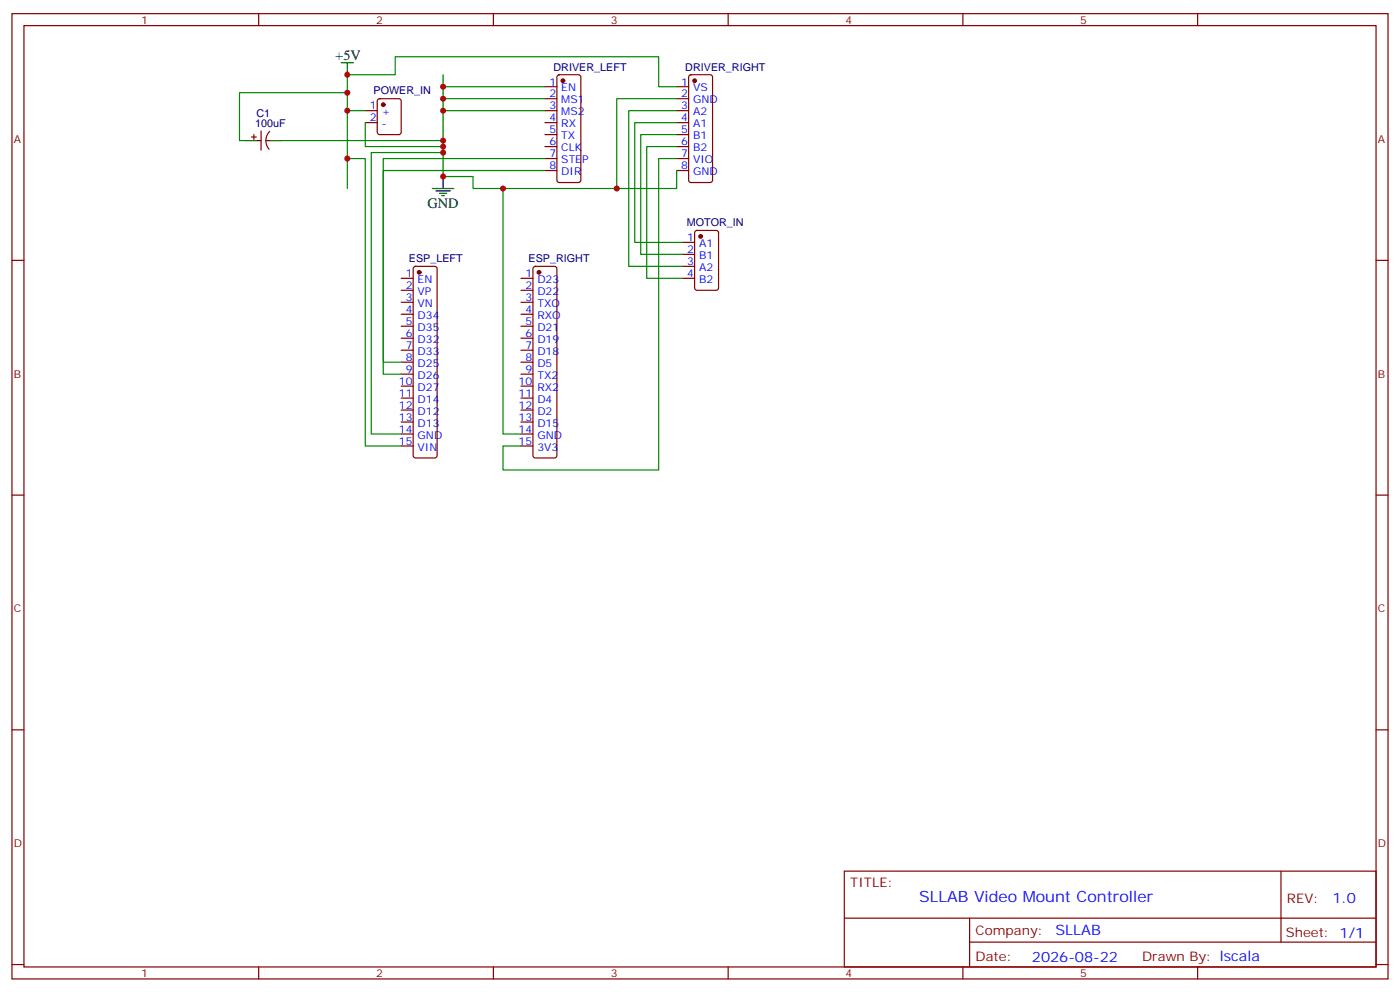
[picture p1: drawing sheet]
<svg xmlns="http://www.w3.org/2000/svg" width="412mm" height="292mm" viewBox="0 0 412 292" stroke-linecap="round" stroke-linejoin="round" font-family="sans-serif">
<g fill="none" stroke="#870000" stroke-width=".35">
<path d="M3.5 4h405.4v284.4h-405.4zM7.1 7.5h398.2v277.3h-398.2zM76.2 4v3.5M145.3 4v3.5M214.5 4v3.5M283.6 4v3.5M352.8 4v3.5M74.8 39.7v1.4M76.9 38.6v5.6M79.5 38.7a3.8 3.8 0 0 0-.2 5.3M107.6 32.6h3.5M107.6 36.1h3.5"/>
<path d="M111.4 29.3l.4-.2h5.7l.6 .4 .1 9.4-.5 .7-5.9 .1-.6-.5-.1-9.4zM160.5 25.5h3.5M160.5 29.1h3.5M160.5 32.6h3.5M160.5 36.1h3.5M160.5 39.7h3.5M164.3 22.2l.4-.2h5.7l.5 .2 .2 .5v30.4l-.2 .5-.5 .2h-5.7l-.5-.3-.2-.4v-30.4zM199.3 25.5h3.5M199.3 29.1h3.5M199.3 32.6h3.5M199.3 36.1h3.5M199.3 39.7h3.5"/>
<path d="M203.1 22.2l.5-.2h5.6l.5 .2 .2 .5v30.4l-.2 .5-.5 .2h-5.6l-.5-.3-.3-.4v-30.4zM74.1 40.4h1.4M75.8 41.4h1.1M78.3 41.4h1.1M160.5 43.2h3.5M160.5 46.7h3.5M160.5 50.2h3.5M199.3 43.2h3.5M199.3 46.7h3.5M199.3 50.2h3.5M3.5 76.7h3.6M121.9 78.7l.5-.2h5.7l.5 .2 .2 .5v55l-.3 .5-.4 .2h-5.7l-.5-.2-.2-.5v-55z"/>
<path d="M157.2 78.7l.5-.2h5.6l.5 .2 .2 .5v55l-.2 .5-.5 .2h-5.6l-.5-.2-.2-.5v-55zM201.1 71.4h3.5M201.1 74.9h3.5M201.1 78.5h3.5M204.8 68.1l.5-.2h5.7l.6 .4 .1 16.5-.5 .7h-5.9l-.6-.4-.1-16.5zM405.3 76.7h3.6M118.2 82h3.5M118.2 85.5h3.5M118.2 89h3.5M118.2 92.6h3.5M118.2 96.1h3.5M118.2 99.6h3.5"/>
<path d="M153.5 82h3.5M153.5 85.5h3.5M153.5 89h3.5M153.5 92.6h3.5M153.5 96.1h3.5M153.5 99.6h3.5M201.1 82h3.5M118.2 103.2h3.5M118.2 106.7h3.5M118.2 110.2h3.5M118.2 113.7h3.5M118.2 117.3h3.5"/>
<path d="M153.5 103.2h3.5M153.5 106.7h3.5M153.5 110.2h3.5M153.5 113.7h3.5M153.5 117.3h3.5M118.2 120.8h3.5M118.2 124.3h3.5M118.2 127.8h3.5M118.2 131.4h3.5M153.5 120.8h3.5M153.5 124.3h3.5M153.5 127.8h3.5"/>
<path d="M153.5 131.4h3.5M3.5 145.8h3.6M405.3 145.8h3.6M3.5 215h3.6M405.3 215h3.6M248.7 256.6h156.6v28.2h-156.6zM377.3 256.6v20.9M248.7 270.5h156.5M285.6 277.5h119.6M285.6 270.5v14.1M3.5 284.1h3.6M76.2 284.8v3.6"/>
<path d="M145.3 284.8v3.6M214.5 284.8v3.6M283.6 284.8v3.6M352.8 284.8v3.6M405.3 284.1h3.6"/>
</g>
<g fill="#870000" stroke="#870000" stroke-width=".35">
<circle cx="123.5" cy="80.2" r=".53"/>
<circle cx="158.7" cy="80.2" r=".53"/>
<circle cx="165.8" cy="23.8" r=".53"/>
<circle cx="204.6" cy="23.8" r=".53"/>
<circle cx="112.9" cy="30.8" r=".53"/>
<circle cx="206.4" cy="69.6" r=".53"/>
</g>
<g fill="none" stroke="#008700" stroke-width=".35">
<path d="M102.3 27.3h-31.7v14.1h1.7M102.3 32.6h5.3M107.6 36.1v7.1h22.9M130.5 22v30h8.8v3.5h60v-5.3M130.5 25.5h30M130.5 29.1h30M130.5 32.6h30M199.3 29.1h-17.6v26.4M199.3 25.5h-5.3v-8.8h-77.6v5.3h-14.1v33.5M199.3 32.6h-14.1v45.9h15.9M199.3 36.1h-12.3v35.3h14.1M199.3 39.7h-10.6v35.2h12.4"/>
<path d="M82.9 41.4h47.6M102.3 46.7h5.3v84.7h10.6M130.5 44.9h-21.1v82.9h8.8M148.2 55.5v72.3h5.3M160.5 46.7h-47.6v60h5.3M160.5 50.2h-47.6v60h5.3M199.3 43.2h-8.8v38.8h10.6M199.3 46.7h-5.3v91.7h-45.8v-7h5.3"/>
</g>
<path d="M100.5 18.5h3.6M102.3 18.5v3.5M72.3 41.4h3.5M79.4 41.4h3.5M127.4 55.5h6.3M128.4 56.2h4.2M129.5 56.9h2.1M130.2 57.6h.7M130.5 52v3.5" fill="none" stroke="#000" stroke-width=".35"/>
<g fill="#c00">
<circle cx="130.5" cy="25.5" r=".88"/>
<circle cx="130.5" cy="29.1" r=".88"/>
<circle cx="130.5" cy="32.6" r=".88"/>
<circle cx="130.5" cy="52" r=".88"/>
<circle cx="181.7" cy="55.5" r=".88"/>
<circle cx="148.2" cy="55.5" r=".88"/>
<circle cx="130.5" cy="43.2" r=".88"/>
<circle cx="130.5" cy="41.4" r=".88"/>
<circle cx="102.3" cy="22" r=".88"/>
<circle cx="102.3" cy="27.3" r=".88"/>
<circle cx="102.3" cy="32.6" r=".88"/>
<circle cx="102.3" cy="46.7" r=".88"/>
<circle cx="130.5" cy="44.9" r=".88"/>
</g>
<text font-size="4.6" fill="#00f" x="270.8" y="265.6">SLLAB Video Mount Controller</text>
<g font-size="4.2">
<text x="98.8" y="17.8">+5V</text>
<text x="125.9" y="61.2">GND</text>
</g>
<g font-size="4.2" fill="#00f">
<text x="392.5" y="265.9">1.0</text>
<text x="310.9" y="275.4">SLLAB</text>
<text x="304" y="283.2">2026-08-22</text>
</g>
<g font-size="3.9" fill="#800">
<text x="250.5" y="261.2">TITLE:</text>
<text x="379.1" y="265.9">REV:</text>
<text x="287.4" y="275.4">Company:</text>
<text x="378.7" y="276">Sheet: 1/1</text>
<text x="287.4" y="283.1">Date:</text>
<text x="336.4" y="283.2">Drawn By: lscala</text>
</g>
<g font-size="3.2" fill="#800">
<text x="41.6" y="7">1</text>
<text x="110.8" y="7">2</text>
<text x="179.9" y="7">3</text>
<text x="249.1" y="7">4</text>
<text x="318.2" y="7">5</text>
<text x="4.1" y="42.1">A</text>
<text x="405.9" y="42.1">A</text>
<text x="4.1" y="111.3">B</text>
<text x="405.9" y="111.3">B</text>
<text x="4.1" y="180.4">C</text>
<text x="405.9" y="180.4">C</text>
<text x="4.1" y="249.6">D</text>
<text x="405.9" y="249.6">D</text>
<text x="41.6" y="287.8">1</text>
<text x="110.8" y="287.8">2</text>
<text x="179.9" y="287.8">3</text>
<text x="249.1" y="287.8">4</text>
<text x="318.2" y="287.8">5</text>
</g>
<g font-size="3.2" fill="#000080">
<text x="163.1" y="20.8">DRIVER_LEFT</text>
<text x="201.9" y="20.8">DRIVER_RIGHT</text>
<text x="110" y="27.7">POWER_IN</text>
<text x="75.5" y="34.4">C1</text>
<text x="75.2" y="37.5">100uF</text>
<text x="202.3" y="66.5">MOTOR_IN</text>
<text x="120.4" y="77.1">ESP_LEFT</text>
<text x="155.7" y="77.1">ESP_RIGHT</text>
</g>
<g font-size="3.2" fill="#00f">
<text x="161.9" y="25.2">1</text>
<text x="161.9" y="28.7">2</text>
<text x="165.3" y="27">EN</text>
<text x="200.7" y="25.2">1</text>
<text x="200.7" y="28.7">2</text>
<text x="204.2" y="27">VS</text>
<text x="108.9" y="32.2">1</text>
<text x="108.9" y="35.8">2</text>
<text x="112.4" y="34">+</text>
<text x="161.9" y="32.2">3</text>
<text x="161.9" y="35.8">4</text>
<text x="165.3" y="30.5">MS1</text>
<text x="165.3" y="34">MS2</text>
<text x="200.7" y="32.2">3</text>
<text x="200.7" y="35.8">4</text>
<text x="204.2" y="30.5">GND</text>
<text x="204.2" y="34">A2</text>
<text x="112.4" y="37.5">-</text>
<text x="161.9" y="39.3">5</text>
<text x="165.3" y="37.5">RX</text>
<text x="165.3" y="41.1">TX</text>
<text x="200.7" y="39.3">5</text>
<text x="204.2" y="37.5">A1</text>
<text x="204.2" y="41.1">B1</text>
<text x="161.9" y="42.8">6</text>
<text x="161.9" y="46.4">7</text>
<text x="165.3" y="44.6">CLK</text>
<text x="200.7" y="42.8">6</text>
<text x="200.7" y="46.4">7</text>
<text x="204.2" y="44.6">B2</text>
<text x="161.9" y="49.9">8</text>
<text x="165.3" y="48.1">STEP</text>
<text x="165.3" y="51.6">DIR</text>
<text x="200.7" y="49.9">8</text>
<text x="204.2" y="48.1">VIO</text>
<text x="204.2" y="51.6">GND</text>
<text x="202.4" y="71">1</text>
<text x="202.4" y="74.6">2</text>
<text x="205.9" y="72.8">A1</text>
<text x="205.9" y="76.3">B1</text>
<text x="119.5" y="81.6">1</text>
<text x="123" y="83.4">EN</text>
<text x="154.8" y="81.6">1</text>
<text x="158.3" y="83.4">D23</text>
<text x="202.4" y="78.1">3</text>
<text x="202.4" y="81.6">4</text>
<text x="205.9" y="79.9">A2</text>
<text x="205.9" y="83.4">B2</text>
<text x="119.5" y="85.2">2</text>
<text x="119.5" y="88.7">3</text>
<text x="123" y="86.9">VP</text>
<text x="154.8" y="85.2">2</text>
<text x="154.8" y="88.7">3</text>
<text x="158.3" y="86.9">D22</text>
<text x="119.5" y="92.2">4</text>
<text x="119.5" y="95.7">5</text>
<text x="123" y="90.5">VN</text>
<text x="123" y="94">D34</text>
<text x="154.8" y="92.2">4</text>
<text x="154.8" y="95.7">5</text>
<text x="158.3" y="90.5">TXO</text>
<text x="158.3" y="94">RXO</text>
<text x="119.5" y="99.3">6</text>
<text x="123" y="97.5">D35</text>
<text x="123" y="101">D32</text>
<text x="154.8" y="99.3">6</text>
<text x="158.3" y="97.5">D21</text>
<text x="158.3" y="101">D19</text>
<text x="119.5" y="102.8">7</text>
<text x="119.5" y="106.3">8</text>
<text x="123" y="104.6">D33</text>
<text x="154.8" y="102.8">7</text>
<text x="154.8" y="106.3">8</text>
<text x="158.3" y="104.6">D18</text>
<text x="117.5" y="113.4">10</text>
<text x="119.5" y="109.9">9</text>
<text x="123" y="108.1">D25</text>
<text x="123" y="111.6">D26</text>
<text x="152.8" y="113.4">10</text>
<text x="154.8" y="109.9">9</text>
<text x="158.3" y="108.1">D5</text>
<text x="158.3" y="111.6">TX2</text>
<text x="117.5" y="116.9">11</text>
<text x="123" y="115.1">D27</text>
<text x="123" y="118.7">D14</text>
<text x="152.8" y="116.9">11</text>
<text x="158.3" y="115.1">RX2</text>
<text x="158.3" y="118.7">D4</text>
<text x="117.5" y="120.4">12</text>
<text x="117.5" y="124">13</text>
<text x="123" y="122.2">D12</text>
<text x="123" y="125.7">D13</text>
<text x="152.8" y="120.4">12</text>
<text x="152.8" y="124">13</text>
<text x="158.3" y="122.2">D2</text>
<text x="158.3" y="125.7">D15</text>
<text x="117.5" y="127.5">14</text>
<text x="117.5" y="131">15</text>
<text x="123" y="129.3">GND</text>
<text x="152.8" y="127.5">14</text>
<text x="152.8" y="131">15</text>
<text x="158.3" y="129.3">GND</text>
<text x="123" y="132.8">VIN</text>
<text x="158.3" y="132.8">3V3</text>
</g>
</svg>
